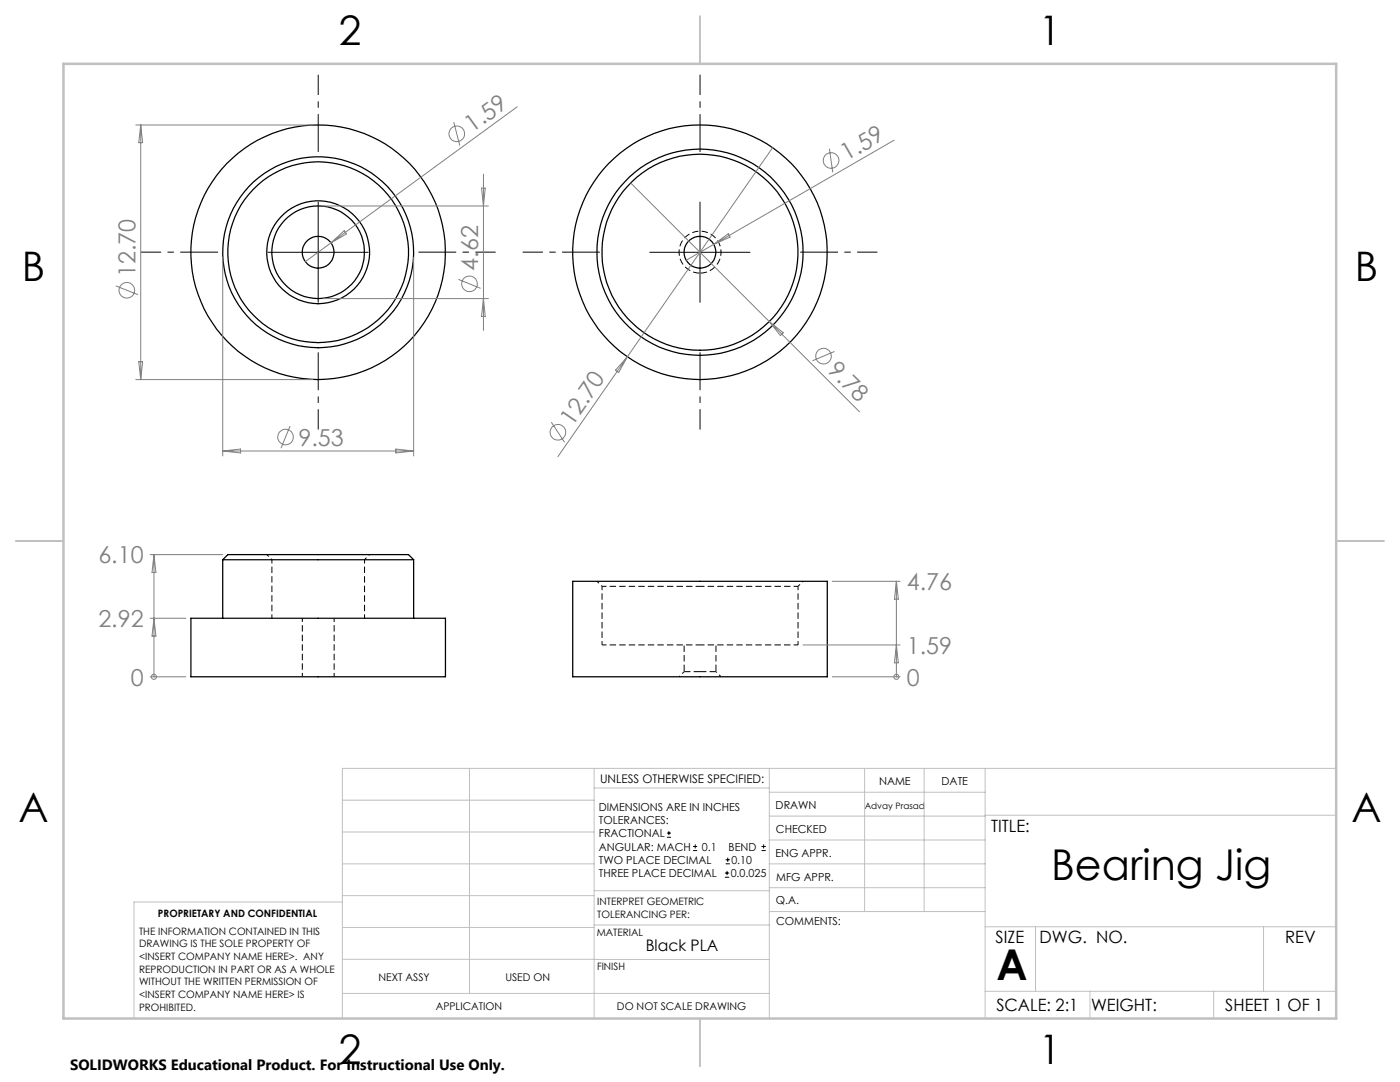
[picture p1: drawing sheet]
<svg xmlns="http://www.w3.org/2000/svg" width="279mm" height="216mm" viewBox="0 0 279 216" stroke-linecap="round" stroke-linejoin="round" font-family="sans-serif">
<path d="M120.2 117h19.5M139.7 117h19.6M139.7 128.7h-19.5M159.3 128.7h-19.6" fill="none" stroke="#000" stroke-width=".2" stroke-dasharray="1.3 .6" stroke-dashoffset=".4" stroke-linecap="butt"/>
<path d="M139.7 134h-3.2M142.9 134h-3.2" fill="none" stroke="#000" stroke-width=".2" stroke-dasharray="1.3 .6" stroke-linecap="butt"/>
<path d="M53.2 110.7l1.1 1M72.8 111.7l1-1M119.1 116l1.1 1M159.3 117l1-1M136.5 134l-1 1M143.9 135l-1-1" fill="none" stroke="#000" stroke-width=".2" stroke-dasharray="1.3 .6" stroke-dashoffset=".7" stroke-linecap="butt"/>
<path d="M54.3 111.7v11.7M120.2 117v11.7M60.3 123.4v11.6M66.7 135v-11.6M72.8 123.4v-11.7M159.3 128.7v-11.7" fill="none" stroke="#000" stroke-width=".2" stroke-dasharray="1.3 .6" stroke-dashoffset=".5" stroke-linecap="butt"/>
<path d="M139.7 54.5a4.2 4.2 0 0 0 3.7-6.1 4.2 4.2 0 0 0-7.1-.5 4.2 4.2 0 0 0 2.8 6.6h.6M136.5 128.7v5.3M142.9 134v-5.3" fill="none" stroke="#000" stroke-width=".2" stroke-dasharray="1.3 .6" stroke-dashoffset="-.1" stroke-linecap="butt"/>
<g fill="none" stroke="#000" stroke-width=".25">
<path d="M44.4 111.7l1.1-1h36l1 1M44.4 111.7h38.1M44.4 111.7v11.7M82.5 111.7v11.7M114.3 116h50.8v19h-50.8zM38.1 123.4h50.8v11.6h-50.8z"/>
<circle cx="63.5" cy="50.3" r="18"/>
<circle cx="63.5" cy="50.3" r="25.4"/>
<circle cx="63.5" cy="50.3" r="9.3"/>
<circle cx="63.5" cy="50.3" r="19.1"/>
<circle cx="63.5" cy="50.3" r="10.3"/>
<circle cx="63.5" cy="50.3" r="3.2"/>
<circle cx="139.7" cy="50.3" r="25.4"/>
<circle cx="139.7" cy="50.3" r="20.6"/>
<circle cx="139.7" cy="50.3" r="19.6"/>
<circle cx="139.7" cy="50.3" r="3.2"/>
</g>
<g fill="none" stroke="#808080" stroke-width=".2">
<path d="M27.1 24.9h35.4M28.1 24.9v50.8M28.1 24.9l.4 3.6h-.8zM90.6 24.4l1.2 4.6M96.1 37.5h.7l-.3 3.6zM96.5 34.7v31.2M103.2 21.3l-37.2 27.2M125.9 36.5l27.6 27.7M154.2 29.5l-29 41.7M165.5 29.7l.7 4.7M178.4 28l-35.9 20.8M23.1 57l4.5 1.8"/>
<path d="M44.4 51.3v39.7M64.5 41.1h33M64.5 59.6h33M66 48.5l-5.1 3.7M66 48.5l2.7-2.5 .4 .7zM82.5 51.3v39.7M91.5 55.7l4.4 1.8M96.5 59.6l.3 3.5h-.7zM142.5 48.8l-5.6 3.1M142.5 48.8l2.8-2.2 .4 .7zM27.1 75.7h35.4M27.7 72.2h.8l-.4 3.5z"/>
<path d="M125.2 71.2l-13.9 19.9M125.2 71.2l-1.7 3.1-.7-.4zM153.5 64.2l18 18M153.5 64.2l2.8 2.2-.5 .6zM166.5 70.1l-4.4 1.9M44.4 90h38.1M44.4 90l3.6-.4v.8zM57.9 85l-1.8 4.4M79 89.6l3.5 .4-3.5 .4zM110 84.2l2.7 4.1M30 110.7h14.4M30.7 110.7v24.3"/>
<path d="M30.7 110.7l.4 3.5h-.8zM166.1 116h13.5M178.9 116v19M178.9 116l.4 3.6h-.8zM30 135h7.1M30 123.4h7.1M30.7 135h.1M30.7 123.4l.4 3.5h-.8zM160.3 128.7h19.3M166.1 135h13.5M178.9 135h.1M178.9 128.7l.4 3.6h-.8z"/>
<circle cx="91.2" cy="26.7" r="1.56"/>
<circle cx="165.9" cy="32" r="1.56"/>
<circle cx="25.3" cy="57.9" r="1.55"/>
<circle cx="93.7" cy="56.6" r="1.55"/>
<circle cx="164.3" cy="71.1" r="1.57"/>
<circle cx="57" cy="87.2" r="1.55"/>
<circle cx="111.3" cy="86.3" r="1.55"/>
<circle cx="30.7" cy="135" r=".51"/>
<circle cx="178.9" cy="135.1" r=".51"/>
</g>
<g fill="none" stroke="#000" stroke-width=".2">
<path d="M53.5 50.3h20M63.5 40.3v20M129.7 50.3h20M139.7 40.3v20M133.1 167.1h.8M133.1 166.2h.8M133.5 165.8v.9M138.3 169.7h.8M138.3 168.9h.8M138.7 168.5v.8M144.7 175h.8M144.7 174.2h.8"/>
<path d="M144.8 172.4h.9M144.8 171.6h.9M145.1 173.8v.8M145.2 171.1v.9M152 169.7h.8M152 168.9h.8M152.4 168.5v.8"/>
</g>
<path d="M63.5 30.3v-15.4M139.7 30.3v-15.4M43.5 50.3h-15.4M83.5 50.3h15.4M119.7 50.3h-15.4M159.7 50.3h15.4M63.5 70.3v15.4M139.7 70.3v15.4" fill="none" stroke="#000" stroke-width=".2" stroke-dasharray="15.2 1.3 1.3 1.3" stroke-dashoffset="7.7" stroke-linecap="butt"/>
<g fill="none" stroke="#c0c0c0" stroke-width=".2">
<path d="M68.3 159.7h50.3M93.7 153.3v44.9M118.6 153.3v49.9M118.6 157.2h34.9M153.5 153.3v49.9M153.5 158.1h43.1M172.5 153.3v28.6M184.4 153.3v28.6M196.6 153.3v49.9M266.7 153.3h-198.4v49.9M68.3 178.7h50.3M68.3 172.4h50.3"/>
<path d="M68.3 166h50.3M68.3 180h-41.6v23.2M118.6 177.7h35M153.5 167.6h43.1M153.5 162.8h43.1M153.5 172.4h43.1M153.5 177.1h43.1M196.6 162.7h70.1M68.3 198.2h85.2M68.3 191.4l85.2 .1M68.3 185.1h50.3M118.6 184.6h35"/>
<path d="M153.6 181.9h43M196.6 197.8h70.1M196.6 184.9h70.1M206.7 184.9v12.9M217.5 197.8v5.4M242.2 197.8v5.4M252.2 184.9v12.9"/>
</g>
<path d="M139.7 3.2v9.5M3.1 107.9h9.6M266.7 107.9h9.5M139.7 203.2v9.6" fill="none" stroke="#c0c0c0" stroke-width=".25"/>
<path d="M12.7 12.7h254v190.5h-254z" fill="none" stroke="#c0c0c0" stroke-width=".5"/>
<g font-size="8.5">
<text x="209.8" y="175.6">Bearing Jig</text>
<text x="198.9" y="195.5">A</text>
</g>
<g font-size="8.1">
<text x="67.6" y="8.9">2</text>
<text x="207.3" y="8.9">1</text>
<text x="4.4" y="56.2">B</text>
<text x="270.4" y="56.2">B</text>
<text x="3.7" y="164.1">A</text>
<text x="269.7" y="164.1">A</text>
<text x="67.6" y="212.4">2</text>
<text x="207.3" y="212.4">1</text>
</g>
<g font-size="4.7" fill="#808080">
<text x="94.3" y="26.5" transform="rotate(-36 94.3 26.5)">1.59</text>
<text x="169" y="32.2" transform="rotate(-30 169 32.2)">1.59</text>
<text x="27" y="55.3" transform="rotate(-90 27 55.3)">12.70</text>
<text x="95.4" y="54" transform="rotate(-90 95.4 54)">4.62</text>
<text x="165" y="74.1" transform="rotate(45 165 74.1)">9.78</text>
<text x="59.6" y="88.9">9.53</text>
<text x="114.2" y="85.1" transform="rotate(-55 114.2 85.1)">12.70</text>
<text x="19.6" y="112.4">6.10</text>
<text x="181" y="117.7">4.76</text>
<text x="19.6" y="125.1">2.92</text>
<text x="181" y="130.4">1.59</text>
<text x="26.1" y="136.8">0</text>
<text x="181" y="136.8">0</text>
</g>
<g font-size="3.4">
<text x="197.8" y="166">TITLE:</text>
<text x="198.7" y="188.1">SIZE</text>
<text x="207.5" y="188.1">DWG. NO.</text>
<text x="256.5" y="188.2">REV</text>
<text x="198.8" y="201.7">SCALE: 2:1</text>
<text x="217.7" y="201.8">WEIGHT:</text>
<text x="244.5" y="201.7">SHEET 1 OF 1</text>
</g>
<text font-size="3.2" x="128.9" y="189.8">Black PLA</text>
<text font-size="3" x="14" y="213.5">SOLIDWORKS Educational Product. For Instructional Use Only.</text>
<text font-size="2.4" x="119.8" y="156.2">UNLESS OTHERWISE SPECIFIED:</text>
<g font-size="2.2">
<text x="119.5" y="161.8">DIMENSIONS ARE IN INCHES</text>
<text x="154.8" y="161.4">DRAWN</text>
<text x="175.4" y="156.6">NAME</text>
<text x="187.9" y="156.7">DATE</text>
<text x="119.5" y="164.4">TOLERANCES:</text>
<text x="119.5" y="167.1">FRACTIONAL</text>
<text x="154.9" y="166.3">CHECKED</text>
<text x="119.5" y="169.7">ANGULAR: MACH</text>
<text x="119.5" y="172.4">TWO PLACE DECIMAL</text>
<text x="140.1" y="169.7">0.1</text>
<text x="145.4" y="169.7">BEND</text>
<text x="146" y="172.4">0.10</text>
<text x="154.8" y="170.9">ENG APPR.</text>
<text x="119.5" y="175">THREE PLACE DECIMAL</text>
<text x="145.8" y="175">0.0.025</text>
<text x="154.9" y="175.7">MFG APPR.</text>
<text x="154.9" y="180.4">Q.A.</text>
<text x="154.9" y="184.6">COMMENTS:</text>
</g>
<g font-size="2.1">
<text x="75.5" y="195.7">NEXT ASSY</text>
<text x="100.9" y="195.7">USED ON</text>
<text x="86.9" y="201.5">APPLICATION</text>
<text x="123.1" y="201.6">DO NOT SCALE DRAWING</text>
</g>
<g font-size="2">
<text x="31.5" y="182.9">PROPRIETARY AND CONFIDENTIAL</text>
<text x="119.2" y="180.6">INTERPRET GEOMETRIC</text>
<text x="119.2" y="183.1">TOLERANCING PER:</text>
<text x="27.8" y="186.5">THE INFORMATION CONTAINED IN THIS</text>
<text x="27.8" y="189">DRAWING IS THE SOLE PROPERTY OF</text>
<text x="27.8" y="191.6">&lt;INSERT COMPANY NAME HERE&gt;. ANY</text>
<text x="119.1" y="186.7">MATERIAL</text>
<text x="27.8" y="194.1">REPRODUCTION IN PART OR AS A WHOLE</text>
<text x="27.8" y="196.6">WITHOUT THE WRITTEN PERMISSION OF</text>
<text x="119.1" y="193.5">FINISH</text>
<text x="27.8" y="199.1">&lt;INSERT COMPANY NAME HERE&gt; IS</text>
<text x="27.8" y="201.7">PROHIBITED.</text>
</g>
<text font-size="1.8" x="172.6" y="161.4">Advay Prasad</text>
</svg>
